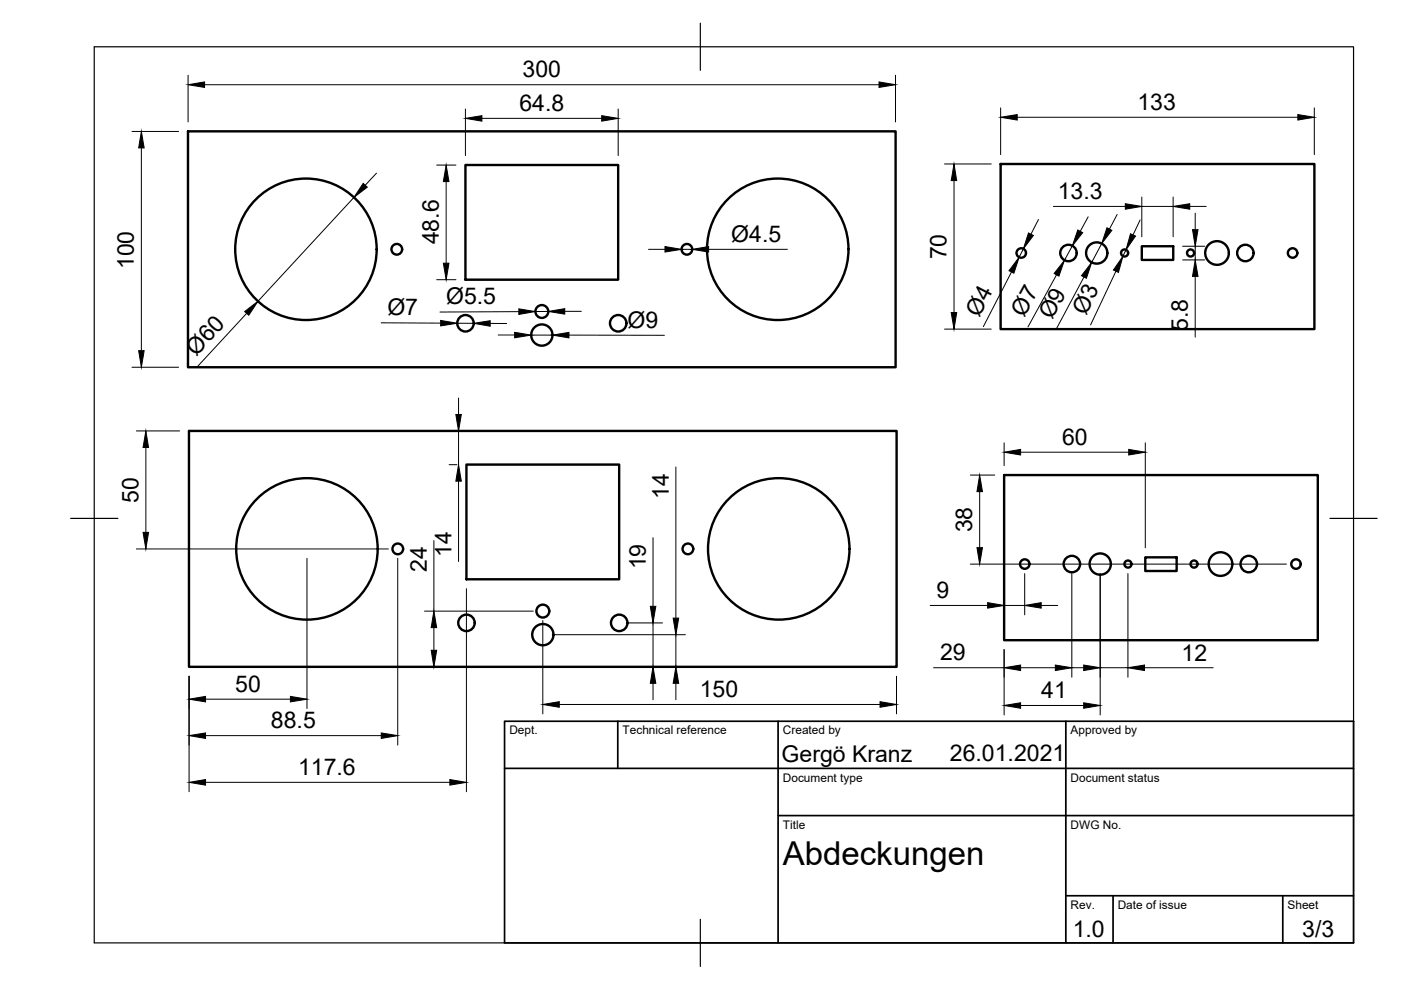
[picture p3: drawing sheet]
<svg xmlns="http://www.w3.org/2000/svg" width="297mm" height="210mm" viewBox="0 0 297 210" stroke-linecap="round" stroke-linejoin="round" font-family="sans-serif">
<!-- layer: Sichtbar -->
<g fill="none" stroke="#000" stroke-width=".51">
<path d="M39.9 27.8h150v50.1h-150zM98.7 35h32.4v24.3h-32.4zM212.2 34.8h66.5v35h-66.5zM242.1 52.2h6.7v2.9h-6.7zM40.1 91.4h150v50h-150zM98.9 98.5h32.4v24.3h-32.4zM212.9 100.7h66.5v35h-66.5zM242.8 118.2h6.7v2.9h-6.7z"/>
<circle cx="64.9" cy="52.9" r="15"/>
<circle cx="84.1" cy="52.9" r="1.13"/>
<circle cx="145.6" cy="52.9" r="1.13"/>
<circle cx="164.9" cy="52.9" r="15"/>
<circle cx="216.5" cy="53.6" r="1.01"/>
<circle cx="226.5" cy="53.6" r="1.75"/>
<circle cx="232.5" cy="53.6" r="2.25"/>
<circle cx="238.4" cy="53.6" r=".75"/>
<circle cx="252.4" cy="53.6" r=".75"/>
<circle cx="258" cy="53.6" r="2.51"/>
<circle cx="264" cy="53.6" r="1.75"/>
<circle cx="274.1" cy="53.6" r="1.01"/>
<circle cx="98.7" cy="68.5" r="1.75"/>
<circle cx="114.9" cy="71" r="2.25"/>
<circle cx="114.9" cy="66" r="1.37"/>
<circle cx="131.1" cy="68.5" r="1.75"/>
<circle cx="65.1" cy="116.4" r="15"/>
<circle cx="84.3" cy="116.4" r="1.13"/>
<circle cx="145.8" cy="116.4" r="1.13"/>
<circle cx="165.1" cy="116.4" r="15"/>
<circle cx="217.3" cy="119.6" r="1.01"/>
<circle cx="227.3" cy="119.6" r="1.75"/>
<circle cx="233.3" cy="119.6" r="2.25"/>
<circle cx="239.2" cy="119.6" r=".75"/>
<circle cx="253.2" cy="119.6" r=".75"/>
<circle cx="258.8" cy="119.6" r="2.51"/>
<circle cx="264.8" cy="119.6" r="1.75"/>
<circle cx="274.8" cy="119.6" r="1.01"/>
<circle cx="98.9" cy="132.1" r="1.75"/>
<circle cx="115.1" cy="134.6" r="2.25"/>
<circle cx="115.1" cy="129.6" r="1.37"/>
<circle cx="131.3" cy="132.1" r="1.75"/>
</g>
<!-- layer: Border -->
<path d="M20 9.9h267v190h-267zM148.5 4.9v10M15 109.9h10M282 109.9h10M148.5 194.9v10" fill="none" stroke="#000" stroke-width=".25"/>
<!-- layer: TitleBlock -->
<path d="M107 152.9h180v47h-180zM131 152.9v10M165 152.9v47M226 152.9v47M107 162.9h180M165 172.9h122M226 189.9h61M236 189.9v10M272 189.9v10" fill="none" stroke="#000" stroke-width=".36"/>
<!-- layer: Dimensions -->
<g fill="none" stroke="#000" stroke-width=".21">
<path d="M39.9 16v9.9M43.4 18h143M189.9 16v9.9M28 27.9h9.9M30 31.4v43M79.8 36.7l-2.4 2.6M92.6 35h4.1M94.6 38.5v17.3M98.7 23.1v9.9M102.2 25.1h25.4M131.1 23.1v9.9M200.3 34.8h9.9"/>
<path d="M202.3 38.3v28M212.2 22.9v9.9M215.7 24.9h59.5M278.7 22.9v9.9M75.1 41.8l-20.4 22.1M92.6 59.3h4.1M137.5 52.9h3.5M144.5 52.9h2.2M150.2 52.9h16.7M214.5 57.7l-6 11.6M217 52.8l-.9 1.7M220.2 46.5l-1.6 3.1"/>
<path d="M223.3 43.8h15.3M224 58.3l-6 11M227.4 52.1l-1.7 3.1M229.8 58.7l-5.9 11.2M230.7 46l-1.7 3M233.6 51.7l-2.1 3.9M236.6 57.5l-5.4 11.4M236.9 45.5l-1.7 3.1M238.7 53l-.6 1.3M241.7 46.6l-1.5 3.2M242.1 41.8v8.4M242.1 43.8h6.6"/>
<path d="M248.7 41.8v8.4M250.7 55.1h4.7M250.7 52.2h4.7M252.2 43.8h3.5M253.4 45.2v3.5M253.4 52.2v2.9M253.4 58.6v12.9M28 77.9h9.9M52.3 66.4l-10.4 11.3M80.8 68.4l12.6 .1M96.9 68.5l3.5 .1M103.9 68.6h3.5"/>
<path d="M105.6 71h3.5M110 66.1l-16.7 .1M112.6 71h4.5M116.2 66l-2.7 .1M119.7 66h3.6M120.6 71l20.3 .1M200.3 69.8h9.9M28.9 91.4h9.2M30.9 94.9v18M90.9 91.4h8.3M95.2 98.5h1.7M97.2 84.4v3.5"/>
<path d="M97.2 91.4v7.1M143.3 99v32.1M212.9 93.9v4.8M216.4 95.9h22.9M242.8 93.9v22.3M28.9 116.4h53.4M65.1 118.4v31.8M84.3 118.4v39.6M92 114.6v15M97.2 102v17.1M138.5 114v14.6M205.7 119.6h67.1"/>
<path d="M205.7 100.7h5.2M207.7 104.2v11.9M90 129.6h23.1M92 133.1v4.8M98.9 124.8v43.1M115.1 131.6v19.8M117.1 134.6h28.2M133.3 132.1h7.2M138.5 132.1v9.3M143.3 134.6v6.8M197.2 128.4h12.2M212.9 126.4v7.3"/>
<path d="M212.9 137.7v13.9M212.9 128.4h4.4M217.3 121.6v8.8M220.7 128.4h3.6M227.2 121.6v22M233.3 121.6v30M239.1 121.6v22M40.1 143.4v24.5M43.6 148.2h18M43.6 156h37.2M90 141.4h1.1M118.6 149.4h68"/>
<path d="M136.5 141.4h51.6M138.5 144.9v3.5M143.3 144.9v3.5M190.1 143.4v8M197.9 141.6h15M216.4 141.6h7.4M216.4 149.6h13.4M226.3 141.6h3.5M233.3 141.6h5.8M242.7 141.6h14.5M43.6 165.9h51.8"/>
</g>
<g fill="#000" stroke="#000" stroke-width=".21">
<path d="M39.9 18l3.5-.6v1.1zM186.4 17.4l3.5 .6-3.5 .5zM30 27.9l.6 3.5h-1.2zM77 38.9l.9 .8-2.8 2.1zM94.6 35l.6 3.5h-1.2zM98.7 25.1l3.5-.6v1.2zM127.6 24.5l3.5 .6-3.5 .6zM202.3 34.8l.5 3.5h-1.1zM212.2 24.9l3.5-.6v1.2zM275.2 24.3l3.5 .6-3.5 .6zM94 55.8h1.2l-.6 3.5zM141 52.3l3.5 .6-3.5 .5z"/>
<path d="M146.7 52.9l3.5-.6v1.1zM216.1 54.5l-1.1 3.4-1.1-.5zM218.1 49.4l1 .5-2.1 2.9zM225.7 55.2l-1.2 3.3-1-.5zM228.5 48.8l1.1 .5-2.2 2.8zM231.5 55.6l-1.2 3.4-1-.5zM234.7 48.3l1 .5-2.1 2.9zM238.1 54.3l-1 3.5-1-.6zM238.6 43.2l3.5 .6-3.5 .6zM239.7 49.6l1 .5-2 2.9zM248.7 43.8l3.5-.6v1.2zM252.8 48.7h1.2l-.6 3.5z"/>
<path d="M253.4 55.1l.6 3.5h-1.2zM29.4 74.4h1.2l-.6 3.5zM51.9 66.1l2.8-2.2-2 2.9zM93.4 67.9l3.5 .6-3.5 .6zM100.4 68.6l3.5-.6v1.2zM109.1 70.5l3.5 .5-3.5 .6zM110 65.5l3.5 .6-3.5 .6zM116.2 66l3.5-.6v1.2zM117.1 71l3.5-.5v1.1zM201.7 66.3h1.1l-.5 3.5zM30.9 91.4l.6 3.5h-1.2zM96.6 87.9h1.2l-.6 3.5z"/>
<path d="M212.9 95.9l3.5-.6v1.2zM239.3 95.3l3.5 .6-3.5 .6zM30.3 112.9h1.2l-.6 3.5zM97.2 98.5l.6 3.5h-1.2zM207.1 116.1h1.2l-.6 3.5zM207.7 100.7l.6 3.5h-1.2zM91.4 137.9h1.2l-.6 3.5zM92 129.6l.6 3.5h-1.2zM137.9 128.6h1.1l-.5 3.5zM142.7 131.1h1.2l-.6 3.5zM209.4 127.8l3.5 .6-3.5 .5zM217.3 128.4l3.4-.6v1.1z"/>
<path d="M40.1 148.2l3.5-.5v1.1zM40.1 156l3.5-.6v1.2zM61.6 147.7l3.5 .5-3.5 .6zM80.8 155.4l3.5 .6-3.5 .6zM115.1 149.4l3.5-.6v1.2zM138.5 141.4l.5 3.5h-1.1zM143.3 141.4l.6 3.5h-1.2zM186.6 148.8l3.5 .6-3.5 .6zM212.9 141.6l3.5-.6v1.2zM212.9 149.6l3.5-.6v1.2zM223.8 141l3.4 .6-3.4 .6zM229.8 149l3.5 .6-3.5 .6z"/>
<path d="M229.8 141l3.5 .6-3.5 .6zM239.1 141.6l3.6-.6v1.2zM40.1 165.9l3.5-.6v1.2zM95.4 165.3l3.5 .6-3.5 .6z"/>
</g>
<text font-size="7" x="166" y="183.4">Abdeckungen</text>
<g font-size="4.9">
<text x="110.8" y="16.4">300</text>
<text x="110.1" y="23.5">64.8</text>
<text x="241.2" y="23.3">133</text>
<text x="224.3" y="42.2">13.3</text>
<text x="93" y="51.8" transform="rotate(-90 93 51.8)">48.6</text>
<text x="155" y="51.2">Ø4.5</text>
<text x="28.4" y="57.1" transform="rotate(-90 28.4 57.1)">100</text>
<text x="200.7" y="55" transform="rotate(-90 200.7 55)">70</text>
<text x="94.6" y="64.5">Ø5.5</text>
<text x="82.1" y="66.8">Ø7</text>
<text x="133.1" y="69.4">Ø9</text>
<text x="207.6" y="67.3" transform="rotate(-63 207.6 67.3)">Ø4</text>
<text x="217.1" y="67.4" transform="rotate(-61 217.1 67.4)">Ø7</text>
<text x="223.1" y="67.9" transform="rotate(-62 223.1 67.9)">Ø9</text>
<text x="230.3" y="67" transform="rotate(-65 230.3 67)">Ø3</text>
<text x="251.9" y="70.2" transform="rotate(-90 251.9 70.2)">5.8</text>
<text x="41.6" y="75.6" transform="rotate(-47 41.6 75.6)">Ø60</text>
<text x="225.2" y="94.3">60</text>
<text x="29.4" y="106.6" transform="rotate(-90 29.4 106.6)">50</text>
<text x="141.8" y="105.7" transform="rotate(-90 141.8 105.7)">14</text>
<text x="206.1" y="112.9" transform="rotate(-90 206.1 112.9)">38</text>
<text x="95.7" y="118.1" transform="rotate(-90 95.7 118.1)">14</text>
<text x="90.5" y="121.3" transform="rotate(-90 90.5 121.3)">24</text>
<text x="136.9" y="120.7" transform="rotate(-90 136.9 120.7)">19</text>
<text x="198.5" y="126.8">9</text>
<text x="199.3" y="140">29</text>
<text x="250.5" y="140.1">12</text>
<text x="49.9" y="146.7">50</text>
<text x="148.4" y="147.8">150</text>
<text x="220.8" y="148.1">41</text>
<text x="57.4" y="154.4">88.5</text>
<text x="165.7" y="161.5">Gergö Kranz</text>
<text x="201.4" y="161.4">26.01.2021</text>
<text x="63.2" y="164.3">117.6</text>
<text x="227.4" y="198.6">1.0</text>
<text x="276.1" y="198.6">3/3</text>
</g>
<g font-size="2.5">
<text x="108" y="155.7">Dept.</text>
<text x="132" y="155.7">Technical reference</text>
<text x="166" y="155.7">Created by</text>
<text x="227" y="155.7">Approved by</text>
<text x="166" y="165.7">Document type</text>
<text x="227" y="165.7">Document status</text>
<text x="166" y="175.7">Title</text>
<text x="227" y="175.7">DWG No.</text>
<text x="227" y="192.7">Rev.</text>
<text x="237" y="192.7">Date of issue</text>
<text x="273" y="192.7">Sheet</text>
</g>
</svg>
